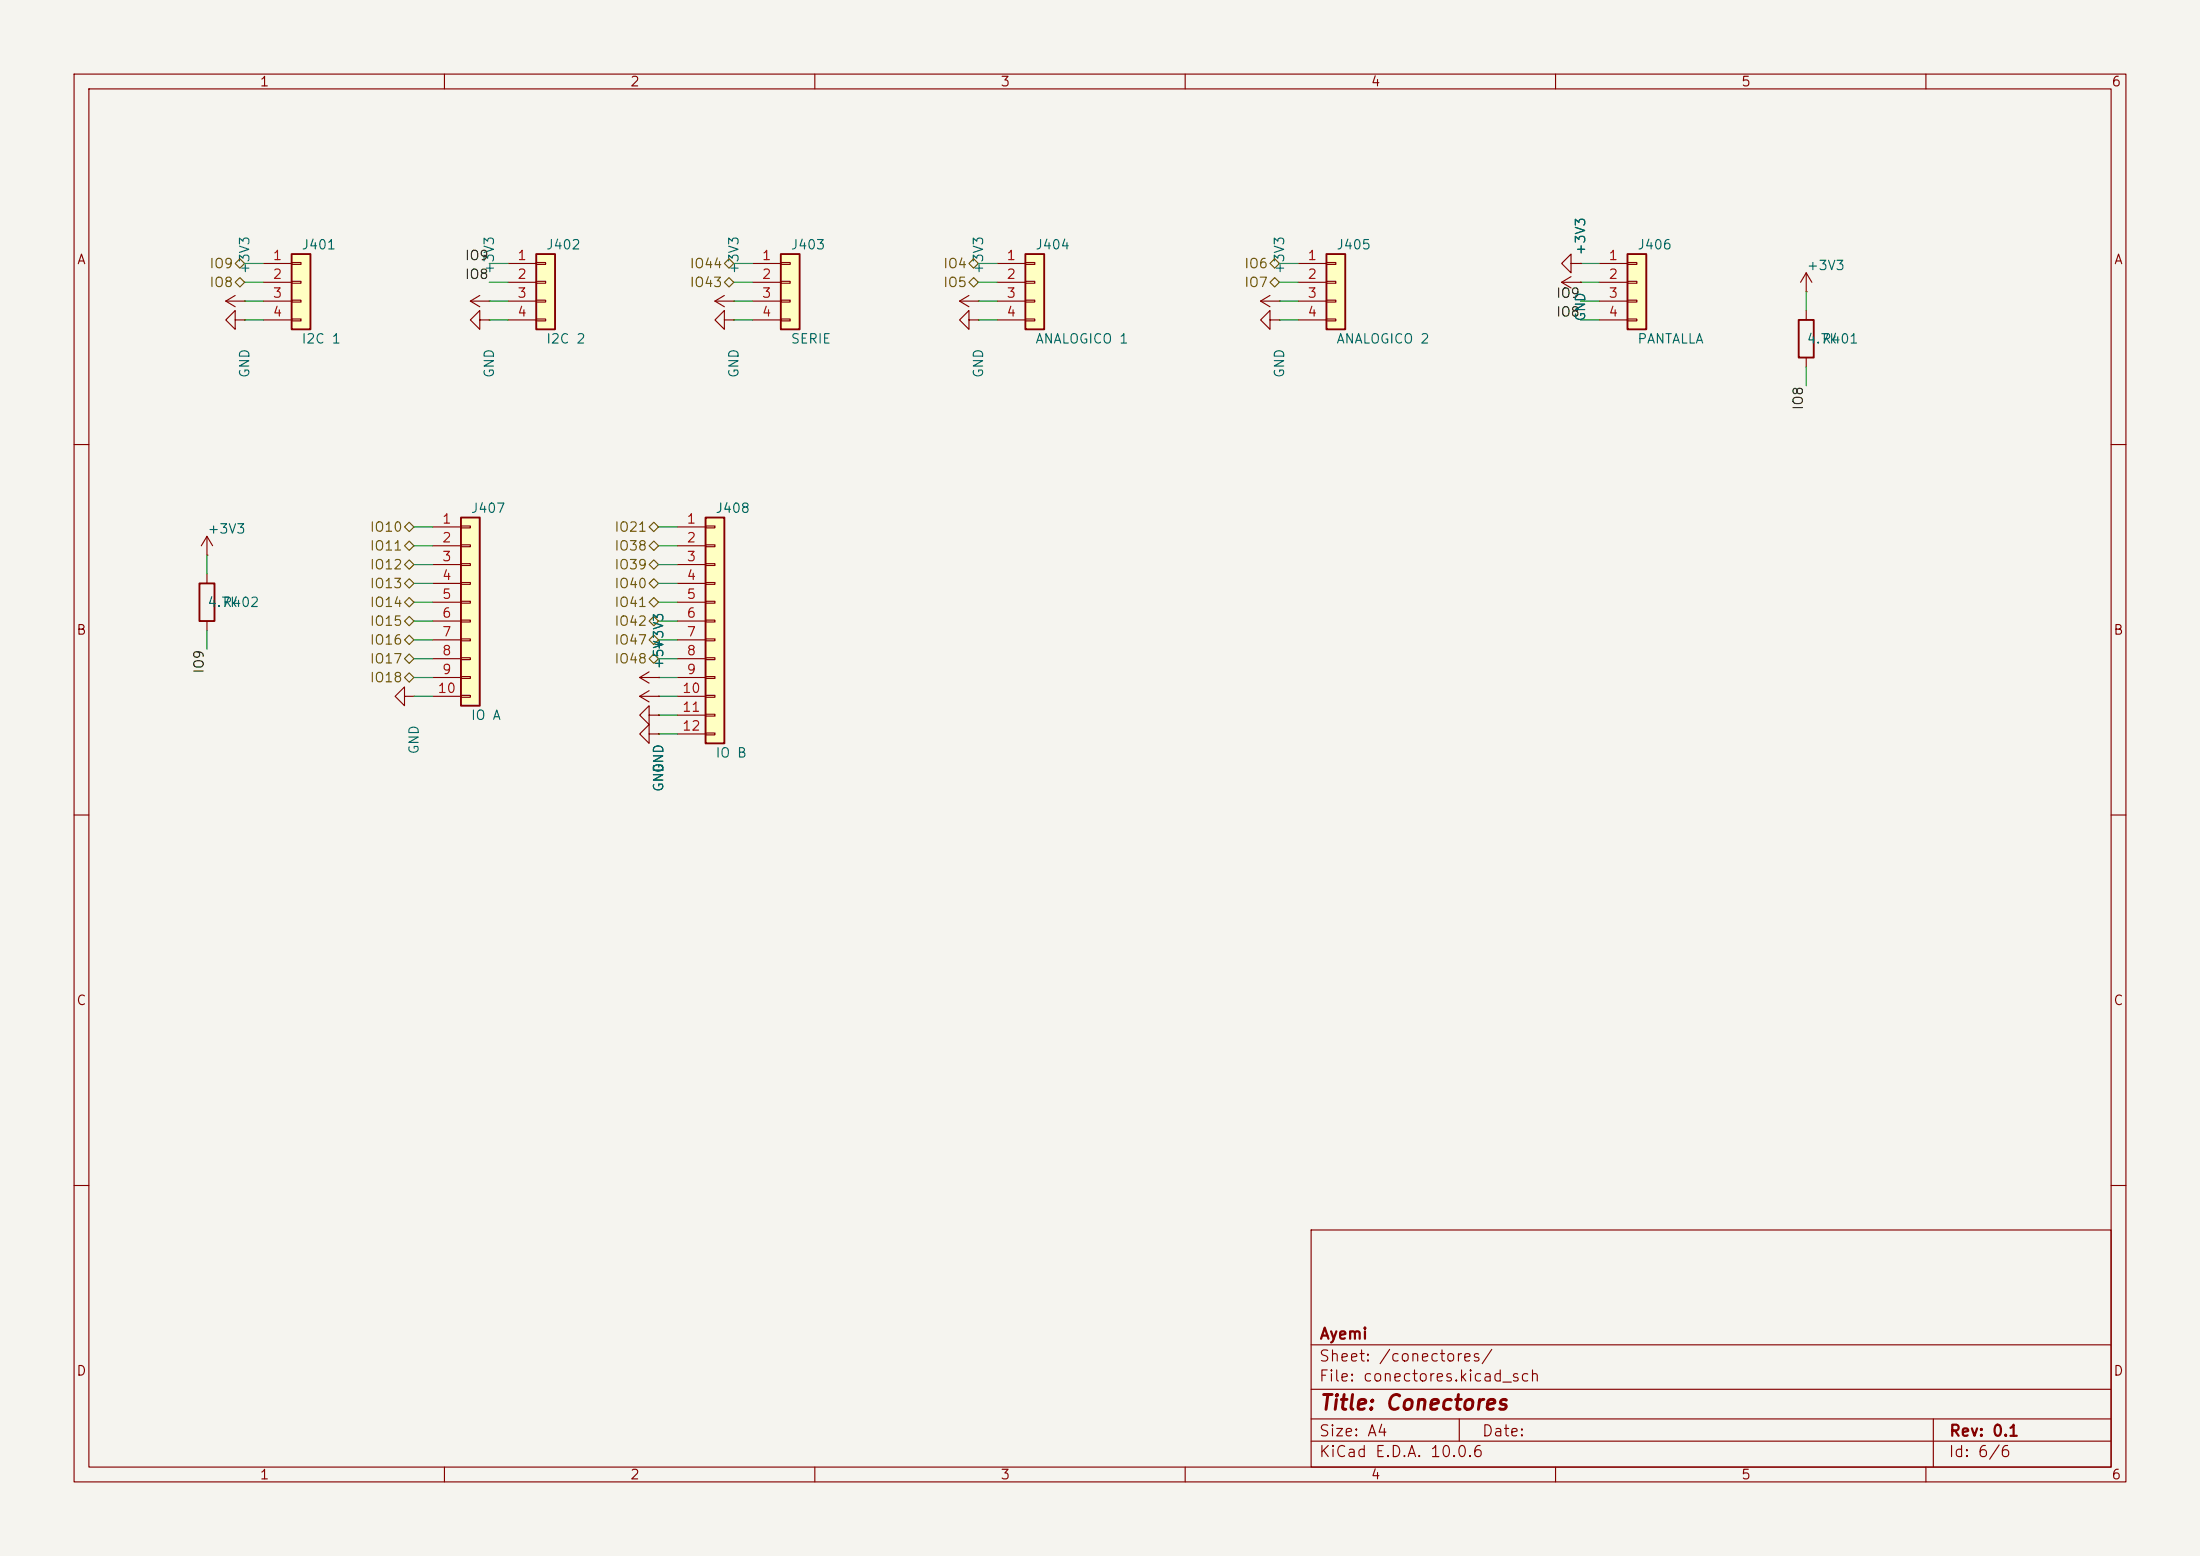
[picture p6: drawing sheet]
(kicad_sch (version 20260306) (generator "eeschema") (generator_version "10.0") (paper "A4") (title_block (title "Conectores") (company "Ayemi") (rev "0.1")) (lib_symbols (symbol "Connector_Generic:Conn_01x04" (pin_names (offset 1.016) (hide yes)) (exclude_from_sim no) (in_bom yes) (on_board yes) (in_pos_files yes) (duplicate_pin_numbers_are_jumpers no) (property "Reference" "J" (at 0 5.08 0) (show_name no) (do_not_autoplace no) (effects (font (size 1.27 1.27)))) (property "Value" "Conn_01x04" (at 0 -7.62 0) (show_name no) (do_not_autoplace no) (effects (font (size 1.27 1.27)))) (property "Footprint" "" (at 0 0 0) (show_name no) (do_not_autoplace no) (hide yes) (effects (font (size 1.27 1.27)))) (property "Datasheet" "" (at 0 0 0) (show_name no) (do_not_autoplace no) (hide yes) (effects (font (size 1.27 1.27)))) (property "Description" "Generic connector, single row, 01x04, script generated (kicad-library-utils/schlib/autogen/connector/)" (at 0 0 0) (show_name no) (do_not_autoplace no) (hide yes) (effects (font (size 1.27 1.27)))) (property "ki_keywords" "connector" (at 0 0 0) (show_name no) (do_not_autoplace no) (hide yes) (effects (font (size 1.27 1.27)))) (property "ki_fp_filters" "Connector*:*_1x??_*" (at 0 0 0) (show_name no) (do_not_autoplace no) (hide yes) (effects (font (size 1.27 1.27)))) (symbol "Conn_01x04_1_1" (rectangle (start -1.27 3.81) (end 1.27 -6.35) (stroke (width 0.254) (type default)) (fill (type background))) (rectangle (start -1.27 2.667) (end 0 2.413) (stroke (width 0.1524) (type default)) (fill (type none))) (rectangle (start -1.27 0.127) (end 0 -0.127) (stroke (width 0.1524) (type default)) (fill (type none))) (rectangle (start -1.27 -2.413) (end 0 -2.667) (stroke (width 0.1524) (type default)) (fill (type none))) (rectangle (start -1.27 -4.953) (end 0 -5.207) (stroke (width 0.1524) (type default)) (fill (type none))) (pin passive line (at -5.08 2.54 0) (length 3.81) (name "Pin_1" (effects (font (size 1.27 1.27)))) (number "1" (effects (font (size 1.27 1.27))))) (pin passive line (at -5.08 0 0) (length 3.81) (name "Pin_2" (effects (font (size 1.27 1.27)))) (number "2" (effects (font (size 1.27 1.27))))) (pin passive line (at -5.08 -2.54 0) (length 3.81) (name "Pin_3" (effects (font (size 1.27 1.27)))) (number "3" (effects (font (size 1.27 1.27))))) (pin passive line (at -5.08 -5.08 0) (length 3.81) (name "Pin_4" (effects (font (size 1.27 1.27)))) (number "4" (effects (font (size 1.27 1.27)))))) (embedded_fonts no)) (symbol "Connector_Generic:Conn_01x10" (pin_names (offset 1.016) (hide yes)) (exclude_from_sim no) (in_bom yes) (on_board yes) (in_pos_files yes) (duplicate_pin_numbers_are_jumpers no) (property "Reference" "J" (at 0 12.7 0) (show_name no) (do_not_autoplace no) (effects (font (size 1.27 1.27)))) (property "Value" "Conn_01x10" (at 0 -15.24 0) (show_name no) (do_not_autoplace no) (effects (font (size 1.27 1.27)))) (property "Footprint" "" (at 0 0 0) (show_name no) (do_not_autoplace no) (hide yes) (effects (font (size 1.27 1.27)))) (property "Datasheet" "" (at 0 0 0) (show_name no) (do_not_autoplace no) (hide yes) (effects (font (size 1.27 1.27)))) (property "Description" "Generic connector, single row, 01x10, script generated (kicad-library-utils/schlib/autogen/connector/)" (at 0 0 0) (show_name no) (do_not_autoplace no) (hide yes) (effects (font (size 1.27 1.27)))) (property "ki_keywords" "connector" (at 0 0 0) (show_name no) (do_not_autoplace no) (hide yes) (effects (font (size 1.27 1.27)))) (property "ki_fp_filters" "Connector*:*_1x??_*" (at 0 0 0) (show_name no) (do_not_autoplace no) (hide yes) (effects (font (size 1.27 1.27)))) (symbol "Conn_01x10_1_1" (rectangle (start -1.27 11.43) (end 1.27 -13.97) (stroke (width 0.254) (type default)) (fill (type background))) (rectangle (start -1.27 10.287) (end 0 10.033) (stroke (width 0.1524) (type default)) (fill (type none))) (rectangle (start -1.27 7.747) (end 0 7.493) (stroke (width 0.1524) (type default)) (fill (type none))) (rectangle (start -1.27 5.207) (end 0 4.953) (stroke (width 0.1524) (type default)) (fill (type none))) (rectangle (start -1.27 2.667) (end 0 2.413) (stroke (width 0.1524) (type default)) (fill (type none))) (rectangle (start -1.27 0.127) (end 0 -0.127) (stroke (width 0.1524) (type default)) (fill (type none))) (rectangle (start -1.27 -2.413) (end 0 -2.667) (stroke (width 0.1524) (type default)) (fill (type none))) (rectangle (start -1.27 -4.953) (end 0 -5.207) (stroke (width 0.1524) (type default)) (fill (type none))) (rectangle (start -1.27 -7.493) (end 0 -7.747) (stroke (width 0.1524) (type default)) (fill (type none))) (rectangle (start -1.27 -10.033) (end 0 -10.287) (stroke (width 0.1524) (type default)) (fill (type none))) (rectangle (start -1.27 -12.573) (end 0 -12.827) (stroke (width 0.1524) (type default)) (fill (type none))) (pin passive line (at -5.08 10.16 0) (length 3.81) (name "Pin_1" (effects (font (size 1.27 1.27)))) (number "1" (effects (font (size 1.27 1.27))))) (pin passive line (at -5.08 7.62 0) (length 3.81) (name "Pin_2" (effects (font (size 1.27 1.27)))) (number "2" (effects (font (size 1.27 1.27))))) (pin passive line (at -5.08 5.08 0) (length 3.81) (name "Pin_3" (effects (font (size 1.27 1.27)))) (number "3" (effects (font (size 1.27 1.27))))) (pin passive line (at -5.08 2.54 0) (length 3.81) (name "Pin_4" (effects (font (size 1.27 1.27)))) (number "4" (effects (font (size 1.27 1.27))))) (pin passive line (at -5.08 0 0) (length 3.81) (name "Pin_5" (effects (font (size 1.27 1.27)))) (number "5" (effects (font (size 1.27 1.27))))) (pin passive line (at -5.08 -2.54 0) (length 3.81) (name "Pin_6" (effects (font (size 1.27 1.27)))) (number "6" (effects (font (size 1.27 1.27))))) (pin passive line (at -5.08 -5.08 0) (length 3.81) (name "Pin_7" (effects (font (size 1.27 1.27)))) (number "7" (effects (font (size 1.27 1.27))))) (pin passive line (at -5.08 -7.62 0) (length 3.81) (name "Pin_8" (effects (font (size 1.27 1.27)))) (number "8" (effects (font (size 1.27 1.27))))) (pin passive line (at -5.08 -10.16 0) (length 3.81) (name "Pin_9" (effects (font (size 1.27 1.27)))) (number "9" (effects (font (size 1.27 1.27))))) (pin passive line (at -5.08 -12.7 0) (length 3.81) (name "Pin_10" (effects (font (size 1.27 1.27)))) (number "10" (effects (font (size 1.27 1.27)))))) (embedded_fonts no)) (symbol "Connector_Generic:Conn_01x12" (pin_names (offset 1.016) (hide yes)) (exclude_from_sim no) (in_bom yes) (on_board yes) (in_pos_files yes) (duplicate_pin_numbers_are_jumpers no) (property "Reference" "J" (at 0 15.24 0) (show_name no) (do_not_autoplace no) (effects (font (size 1.27 1.27)))) (property "Value" "Conn_01x12" (at 0 -17.78 0) (show_name no) (do_not_autoplace no) (effects (font (size 1.27 1.27)))) (property "Footprint" "" (at 0 0 0) (show_name no) (do_not_autoplace no) (hide yes) (effects (font (size 1.27 1.27)))) (property "Datasheet" "" (at 0 0 0) (show_name no) (do_not_autoplace no) (hide yes) (effects (font (size 1.27 1.27)))) (property "Description" "Generic connector, single row, 01x12, script generated (kicad-library-utils/schlib/autogen/connector/)" (at 0 0 0) (show_name no) (do_not_autoplace no) (hide yes) (effects (font (size 1.27 1.27)))) (property "ki_keywords" "connector" (at 0 0 0) (show_name no) (do_not_autoplace no) (hide yes) (effects (font (size 1.27 1.27)))) (property "ki_fp_filters" "Connector*:*_1x??_*" (at 0 0 0) (show_name no) (do_not_autoplace no) (hide yes) (effects (font (size 1.27 1.27)))) (symbol "Conn_01x12_1_1" (rectangle (start -1.27 13.97) (end 1.27 -16.51) (stroke (width 0.254) (type default)) (fill (type background))) (rectangle (start -1.27 12.827) (end 0 12.573) (stroke (width 0.1524) (type default)) (fill (type none))) (rectangle (start -1.27 10.287) (end 0 10.033) (stroke (width 0.1524) (type default)) (fill (type none))) (rectangle (start -1.27 7.747) (end 0 7.493) (stroke (width 0.1524) (type default)) (fill (type none))) (rectangle (start -1.27 5.207) (end 0 4.953) (stroke (width 0.1524) (type default)) (fill (type none))) (rectangle (start -1.27 2.667) (end 0 2.413) (stroke (width 0.1524) (type default)) (fill (type none))) (rectangle (start -1.27 0.127) (end 0 -0.127) (stroke (width 0.1524) (type default)) (fill (type none))) (rectangle (start -1.27 -2.413) (end 0 -2.667) (stroke (width 0.1524) (type default)) (fill (type none))) (rectangle (start -1.27 -4.953) (end 0 -5.207) (stroke (width 0.1524) (type default)) (fill (type none))) (rectangle (start -1.27 -7.493) (end 0 -7.747) (stroke (width 0.1524) (type default)) (fill (type none))) (rectangle (start -1.27 -10.033) (end 0 -10.287) (stroke (width 0.1524) (type default)) (fill (type none))) (rectangle (start -1.27 -12.573) (end 0 -12.827) (stroke (width 0.1524) (type default)) (fill (type none))) (rectangle (start -1.27 -15.113) (end 0 -15.367) (stroke (width 0.1524) (type default)) (fill (type none))) (pin passive line (at -5.08 12.7 0) (length 3.81) (name "Pin_1" (effects (font (size 1.27 1.27)))) (number "1" (effects (font (size 1.27 1.27))))) (pin passive line (at -5.08 10.16 0) (length 3.81) (name "Pin_2" (effects (font (size 1.27 1.27)))) (number "2" (effects (font (size 1.27 1.27))))) (pin passive line (at -5.08 7.62 0) (length 3.81) (name "Pin_3" (effects (font (size 1.27 1.27)))) (number "3" (effects (font (size 1.27 1.27))))) (pin passive line (at -5.08 5.08 0) (length 3.81) (name "Pin_4" (effects (font (size 1.27 1.27)))) (number "4" (effects (font (size 1.27 1.27))))) (pin passive line (at -5.08 2.54 0) (length 3.81) (name "Pin_5" (effects (font (size 1.27 1.27)))) (number "5" (effects (font (size 1.27 1.27))))) (pin passive line (at -5.08 0 0) (length 3.81) (name "Pin_6" (effects (font (size 1.27 1.27)))) (number "6" (effects (font (size 1.27 1.27))))) (pin passive line (at -5.08 -2.54 0) (length 3.81) (name "Pin_7" (effects (font (size 1.27 1.27)))) (number "7" (effects (font (size 1.27 1.27))))) (pin passive line (at -5.08 -5.08 0) (length 3.81) (name "Pin_8" (effects (font (size 1.27 1.27)))) (number "8" (effects (font (size 1.27 1.27))))) (pin passive line (at -5.08 -7.62 0) (length 3.81) (name "Pin_9" (effects (font (size 1.27 1.27)))) (number "9" (effects (font (size 1.27 1.27))))) (pin passive line (at -5.08 -10.16 0) (length 3.81) (name "Pin_10" (effects (font (size 1.27 1.27)))) (number "10" (effects (font (size 1.27 1.27))))) (pin passive line (at -5.08 -12.7 0) (length 3.81) (name "Pin_11" (effects (font (size 1.27 1.27)))) (number "11" (effects (font (size 1.27 1.27))))) (pin passive line (at -5.08 -15.24 0) (length 3.81) (name "Pin_12" (effects (font (size 1.27 1.27)))) (number "12" (effects (font (size 1.27 1.27)))))) (embedded_fonts no)) (symbol "Device:R" (pin_numbers (hide yes)) (pin_names (offset 0)) (exclude_from_sim no) (in_bom yes) (on_board yes) (in_pos_files yes) (duplicate_pin_numbers_are_jumpers no) (property "Reference" "R" (at 2.032 0 90) (show_name no) (do_not_autoplace no) (effects (font (size 1.27 1.27)))) (property "Value" "R" (at 0 0 90) (show_name no) (do_not_autoplace no) (effects (font (size 1.27 1.27)))) (property "Footprint" "" (at -1.778 0 90) (show_name no) (do_not_autoplace no) (hide yes) (effects (font (size 1.27 1.27)))) (property "Datasheet" "" (at 0 0 0) (show_name no) (do_not_autoplace no) (hide yes) (effects (font (size 1.27 1.27)))) (property "Description" "Resistor" (at 0 0 0) (show_name no) (do_not_autoplace no) (hide yes) (effects (font (size 1.27 1.27)))) (property "ki_keywords" "R res resistor" (at 0 0 0) (show_name no) (do_not_autoplace no) (hide yes) (effects (font (size 1.27 1.27)))) (property "ki_fp_filters" "R_*" (at 0 0 0) (show_name no) (do_not_autoplace no) (hide yes) (effects (font (size 1.27 1.27)))) (symbol "R_0_1" (rectangle (start -1.016 -2.54) (end 1.016 2.54) (stroke (width 0.254) (type default)) (fill (type none)))) (symbol "R_1_1" (pin passive line (at 0 3.81 270) (length 1.27) (name "" (effects (font (size 1.27 1.27)))) (number "1" (effects (font (size 1.27 1.27))))) (pin passive line (at 0 -3.81 90) (length 1.27) (name "" (effects (font (size 1.27 1.27)))) (number "2" (effects (font (size 1.27 1.27)))))) (embedded_fonts no)) (symbol "power:+3V3" (power global) (pin_numbers (hide yes)) (pin_names (offset 0) (hide yes)) (exclude_from_sim no) (in_bom yes) (on_board yes) (in_pos_files yes) (duplicate_pin_numbers_are_jumpers no) (property "Reference" "#PWR" (at 0 -3.81 0) (show_name no) (do_not_autoplace no) (hide yes) (effects (font (size 1.27 1.27)))) (property "Value" "+3V3" (at 0 3.556 0) (show_name no) (do_not_autoplace no) (effects (font (size 1.27 1.27)))) (property "Footprint" "" (at 0 0 0) (show_name no) (do_not_autoplace no) (hide yes) (effects (font (size 1.27 1.27)))) (property "Datasheet" "" (at 0 0 0) (show_name no) (do_not_autoplace no) (hide yes) (effects (font (size 1.27 1.27)))) (property "Description" "Power symbol creates a global label with name \"+3V3\"" (at 0 0 0) (show_name no) (do_not_autoplace no) (hide yes) (effects (font (size 1.27 1.27)))) (property "ki_keywords" "global power" (at 0 0 0) (show_name no) (do_not_autoplace no) (hide yes) (effects (font (size 1.27 1.27)))) (symbol "+3V3_0_1" (polyline (pts (xy -0.762 1.27) (xy 0 2.54)) (stroke (width 0) (type default)) (fill (type none))) (polyline (pts (xy 0 2.54) (xy 0.762 1.27)) (stroke (width 0) (type default)) (fill (type none))) (polyline (pts (xy 0 0) (xy 0 2.54)) (stroke (width 0) (type default)) (fill (type none)))) (symbol "+3V3_1_1" (pin power_in line (at 0 0 90) (length 0) (name "" (effects (font (size 1.27 1.27)))) (number "1" (effects (font (size 1.27 1.27)))))) (embedded_fonts no)) (symbol "power:+5V" (power global) (pin_numbers (hide yes)) (pin_names (offset 0) (hide yes)) (exclude_from_sim no) (in_bom yes) (on_board yes) (in_pos_files yes) (duplicate_pin_numbers_are_jumpers no) (property "Reference" "#PWR" (at 0 -3.81 0) (show_name no) (do_not_autoplace no) (hide yes) (effects (font (size 1.27 1.27)))) (property "Value" "+5V" (at 0 3.556 0) (show_name no) (do_not_autoplace no) (effects (font (size 1.27 1.27)))) (property "Footprint" "" (at 0 0 0) (show_name no) (do_not_autoplace no) (hide yes) (effects (font (size 1.27 1.27)))) (property "Datasheet" "" (at 0 0 0) (show_name no) (do_not_autoplace no) (hide yes) (effects (font (size 1.27 1.27)))) (property "Description" "Power symbol creates a global label with name \"+5V\"" (at 0 0 0) (show_name no) (do_not_autoplace no) (hide yes) (effects (font (size 1.27 1.27)))) (property "ki_keywords" "global power" (at 0 0 0) (show_name no) (do_not_autoplace no) (hide yes) (effects (font (size 1.27 1.27)))) (symbol "+5V_0_1" (polyline (pts (xy -0.762 1.27) (xy 0 2.54)) (stroke (width 0) (type default)) (fill (type none))) (polyline (pts (xy 0 2.54) (xy 0.762 1.27)) (stroke (width 0) (type default)) (fill (type none))) (polyline (pts (xy 0 0) (xy 0 2.54)) (stroke (width 0) (type default)) (fill (type none)))) (symbol "+5V_1_1" (pin power_in line (at 0 0 90) (length 0) (name "" (effects (font (size 1.27 1.27)))) (number "1" (effects (font (size 1.27 1.27)))))) (embedded_fonts no)) (symbol "power:GND" (power global) (pin_numbers (hide yes)) (pin_names (offset 0) (hide yes)) (exclude_from_sim no) (in_bom yes) (on_board yes) (in_pos_files yes) (duplicate_pin_numbers_are_jumpers no) (property "Reference" "#PWR" (at 0 -6.35 0) (show_name no) (do_not_autoplace no) (hide yes) (effects (font (size 1.27 1.27)))) (property "Value" "GND" (at 0 -3.81 0) (show_name no) (do_not_autoplace no) (effects (font (size 1.27 1.27)))) (property "Footprint" "" (at 0 0 0) (show_name no) (do_not_autoplace no) (hide yes) (effects (font (size 1.27 1.27)))) (property "Datasheet" "" (at 0 0 0) (show_name no) (do_not_autoplace no) (hide yes) (effects (font (size 1.27 1.27)))) (property "Description" "Power symbol creates a global label with name \"GND\" , ground" (at 0 0 0) (show_name no) (do_not_autoplace no) (hide yes) (effects (font (size 1.27 1.27)))) (property "ki_keywords" "global power" (at 0 0 0) (show_name no) (do_not_autoplace no) (hide yes) (effects (font (size 1.27 1.27)))) (symbol "GND_0_1" (polyline (pts (xy 0 0) (xy 0 -1.27) (xy 1.27 -1.27) (xy 0 -2.54) (xy -1.27 -1.27) (xy 0 -1.27)) (stroke (width 0) (type default)) (fill (type none)))) (symbol "GND_1_1" (pin power_in line (at 0 0 270) (length 0) (name "" (effects (font (size 1.27 1.27)))) (number "1" (effects (font (size 1.27 1.27)))))) (embedded_fonts no))) (symbol (lib_id "Connector_Generic:Conn_01x04") (at 40.64 38.1 0) (unit 1) (exclude_from_sim no) (in_bom yes) (on_board yes) (dnp no) (property "Reference" "J401" (at 40.64 33.02 0) (effects (font (size 1.27 1.27)) (justify left))) (property "Value" "I2C 1" (at 40.64 45.72 0) (effects (font (size 1.27 1.27)) (justify left))) (property "Footprint" "Connector_JST:JST_PH_S4B-PH-SM4-TB_1x04-1MP_P2.00mm_Horizontal" (at 40.64 38.1 0) (effects (font (size 1.27 1.27)) (hide yes))) (property "Datasheet" "https://www.lcsc.com/product-detail/C265102.html" (at 40.64 38.1 0) (effects (font (size 1.27 1.27)) (hide yes))) (property "LCSC" "C265102" (at 40.64 38.1 0) (effects (font (size 1.27 1.27)) (hide yes))) (property "Clase" "Extended" (at 40.64 38.1 0) (effects (font (size 1.27 1.27)) (hide yes))) (property "Alternativa" "C7429571" (at 40.64 38.1 0) (effects (font (size 1.27 1.27)) (hide yes))) (property "Justificacion" "Conector de 4 pines de 2.0 mm, horizontal SMD: ninguno es Basic." (at 40.64 38.1 0) (effects (font (size 1.27 1.27)) (hide yes))) (property "Nota" "SCL - SDA - 3V3 - GND. HUELLA PROVISIONAL." (at 40.64 38.1 0) (effects (font (size 1.27 1.27)) (hide yes))) (pin "1") (pin "2") (pin "3") (pin "4")) (wire (pts (xy 35.56 35.56) (xy 33.02 35.56)) (stroke (width 0) (type default))) (hierarchical_label "IO9" (shape bidirectional) (at 33.02 35.56 180) (effects (font (size 1.27 1.27)) (justify right))) (wire (pts (xy 35.56 38.1) (xy 33.02 38.1)) (stroke (width 0) (type default))) (hierarchical_label "IO8" (shape bidirectional) (at 33.02 38.1 180) (effects (font (size 1.27 1.27)) (justify right))) (wire (pts (xy 35.56 40.64) (xy 33.02 40.64)) (stroke (width 0) (type default))) (symbol (lib_id "power:+3V3") (at 33.02 40.64 90) (unit 1) (exclude_from_sim no) (in_bom no) (on_board yes) (dnp no) (property "Reference" "#PWR067" (at 33.02 44.45 0) (effects (font (size 1.27 1.27)) (justify left) (hide yes))) (property "Value" "+3V3" (at 33.02 37.084 0) (effects (font (size 1.27 1.27)) (justify left))) (pin "1")) (wire (pts (xy 35.56 43.18) (xy 33.02 43.18)) (stroke (width 0) (type default))) (symbol (lib_id "power:GND") (at 33.02 43.18 270) (unit 1) (exclude_from_sim no) (in_bom no) (on_board yes) (dnp no) (property "Reference" "#PWR068" (at 33.02 49.53 0) (effects (font (size 1.27 1.27)) (justify left) (hide yes))) (property "Value" "GND" (at 33.02 46.99 0) (effects (font (size 1.27 1.27)) (justify left))) (pin "1")) (symbol (lib_id "Connector_Generic:Conn_01x04") (at 73.66 38.1 0) (unit 1) (exclude_from_sim no) (in_bom yes) (on_board yes) (dnp no) (property "Reference" "J402" (at 73.66 33.02 0) (effects (font (size 1.27 1.27)) (justify left))) (property "Value" "I2C 2" (at 73.66 45.72 0) (effects (font (size 1.27 1.27)) (justify left))) (property "Footprint" "Connector_JST:JST_PH_S4B-PH-SM4-TB_1x04-1MP_P2.00mm_Horizontal" (at 73.66 38.1 0) (effects (font (size 1.27 1.27)) (hide yes))) (property "Datasheet" "https://www.lcsc.com/product-detail/C265102.html" (at 73.66 38.1 0) (effects (font (size 1.27 1.27)) (hide yes))) (property "LCSC" "C265102" (at 73.66 38.1 0) (effects (font (size 1.27 1.27)) (hide yes))) (property "Clase" "Extended" (at 73.66 38.1 0) (effects (font (size 1.27 1.27)) (hide yes))) (property "Alternativa" "C7429571" (at 73.66 38.1 0) (effects (font (size 1.27 1.27)) (hide yes))) (property "Justificacion" "Conector de 4 pines de 2.0 mm, horizontal SMD: ninguno es Basic." (at 73.66 38.1 0) (effects (font (size 1.27 1.27)) (hide yes))) (property "Nota" "En paralelo con I2C 1." (at 73.66 38.1 0) (effects (font (size 1.27 1.27)) (hide yes))) (pin "1") (pin "2") (pin "3") (pin "4")) (wire (pts (xy 68.58 35.56) (xy 66.04 35.56)) (stroke (width 0) (type default))) (label "IO9" (at 66.04 35.56 180) (effects (font (size 1.27 1.27)) (justify right bottom))) (wire (pts (xy 68.58 38.1) (xy 66.04 38.1)) (stroke (width 0) (type default))) (label "IO8" (at 66.04 38.1 180) (effects (font (size 1.27 1.27)) (justify right bottom))) (wire (pts (xy 68.58 40.64) (xy 66.04 40.64)) (stroke (width 0) (type default))) (symbol (lib_id "power:+3V3") (at 66.04 40.64 90) (unit 1) (exclude_from_sim no) (in_bom no) (on_board yes) (dnp no) (property "Reference" "#PWR069" (at 66.04 44.45 0) (effects (font (size 1.27 1.27)) (justify left) (hide yes))) (property "Value" "+3V3" (at 66.04 37.084 0) (effects (font (size 1.27 1.27)) (justify left))) (pin "1")) (wire (pts (xy 68.58 43.18) (xy 66.04 43.18)) (stroke (width 0) (type default))) (symbol (lib_id "power:GND") (at 66.04 43.18 270) (unit 1) (exclude_from_sim no) (in_bom no) (on_board yes) (dnp no) (property "Reference" "#PWR070" (at 66.04 49.53 0) (effects (font (size 1.27 1.27)) (justify left) (hide yes))) (property "Value" "GND" (at 66.04 46.99 0) (effects (font (size 1.27 1.27)) (justify left))) (pin "1")) (symbol (lib_id "Connector_Generic:Conn_01x04") (at 106.68 38.1 0) (unit 1) (exclude_from_sim no) (in_bom yes) (on_board yes) (dnp no) (property "Reference" "J403" (at 106.68 33.02 0) (effects (font (size 1.27 1.27)) (justify left))) (property "Value" "SERIE" (at 106.68 45.72 0) (effects (font (size 1.27 1.27)) (justify left))) (property "Footprint" "Connector_JST:JST_PH_S4B-PH-SM4-TB_1x04-1MP_P2.00mm_Horizontal" (at 106.68 38.1 0) (effects (font (size 1.27 1.27)) (hide yes))) (property "Datasheet" "https://www.lcsc.com/product-detail/C265102.html" (at 106.68 38.1 0) (effects (font (size 1.27 1.27)) (hide yes))) (property "LCSC" "C265102" (at 106.68 38.1 0) (effects (font (size 1.27 1.27)) (hide yes))) (property "Clase" "Extended" (at 106.68 38.1 0) (effects (font (size 1.27 1.27)) (hide yes))) (property "Alternativa" "C7429571" (at 106.68 38.1 0) (effects (font (size 1.27 1.27)) (hide yes))) (property "Justificacion" "Conector de 4 pines de 2.0 mm, horizontal SMD: ninguno es Basic." (at 106.68 38.1 0) (effects (font (size 1.27 1.27)) (hide yes))) (property "Nota" "RX - TX - 3V3 - GND, rotulados desde la placa: el pin 1 es la entrada de la placa." (at 106.68 38.1 0) (effects (font (size 1.27 1.27)) (hide yes))) (pin "1") (pin "2") (pin "3") (pin "4")) (wire (pts (xy 101.6 35.56) (xy 99.06 35.56)) (stroke (width 0) (type default))) (hierarchical_label "IO44" (shape bidirectional) (at 99.06 35.56 180) (effects (font (size 1.27 1.27)) (justify right))) (wire (pts (xy 101.6 38.1) (xy 99.06 38.1)) (stroke (width 0) (type default))) (hierarchical_label "IO43" (shape bidirectional) (at 99.06 38.1 180) (effects (font (size 1.27 1.27)) (justify right))) (wire (pts (xy 101.6 40.64) (xy 99.06 40.64)) (stroke (width 0) (type default))) (symbol (lib_id "power:+3V3") (at 99.06 40.64 90) (unit 1) (exclude_from_sim no) (in_bom no) (on_board yes) (dnp no) (property "Reference" "#PWR071" (at 99.06 44.45 0) (effects (font (size 1.27 1.27)) (justify left) (hide yes))) (property "Value" "+3V3" (at 99.06 37.084 0) (effects (font (size 1.27 1.27)) (justify left))) (pin "1")) (wire (pts (xy 101.6 43.18) (xy 99.06 43.18)) (stroke (width 0) (type default))) (symbol (lib_id "power:GND") (at 99.06 43.18 270) (unit 1) (exclude_from_sim no) (in_bom no) (on_board yes) (dnp no) (property "Reference" "#PWR072" (at 99.06 49.53 0) (effects (font (size 1.27 1.27)) (justify left) (hide yes))) (property "Value" "GND" (at 99.06 46.99 0) (effects (font (size 1.27 1.27)) (justify left))) (pin "1")) (symbol (lib_id "Connector_Generic:Conn_01x04") (at 139.7 38.1 0) (unit 1) (exclude_from_sim no) (in_bom yes) (on_board yes) (dnp no) (property "Reference" "J404" (at 139.7 33.02 0) (effects (font (size 1.27 1.27)) (justify left))) (property "Value" "ANALOGICO 1" (at 139.7 45.72 0) (effects (font (size 1.27 1.27)) (justify left))) (property "Footprint" "Connector_JST:JST_PH_S4B-PH-SM4-TB_1x04-1MP_P2.00mm_Horizontal" (at 139.7 38.1 0) (effects (font (size 1.27 1.27)) (hide yes))) (property "Datasheet" "https://www.lcsc.com/product-detail/C265102.html" (at 139.7 38.1 0) (effects (font (size 1.27 1.27)) (hide yes))) (property "LCSC" "C265102" (at 139.7 38.1 0) (effects (font (size 1.27 1.27)) (hide yes))) (property "Clase" "Extended" (at 139.7 38.1 0) (effects (font (size 1.27 1.27)) (hide yes))) (property "Alternativa" "C7429571" (at 139.7 38.1 0) (effects (font (size 1.27 1.27)) (hide yes))) (property "Justificacion" "Conector de 4 pines de 2.0 mm, horizontal SMD: ninguno es Basic." (at 139.7 38.1 0) (effects (font (size 1.27 1.27)) (hide yes))) (pin "1") (pin "2") (pin "3") (pin "4")) (wire (pts (xy 134.62 35.56) (xy 132.08 35.56)) (stroke (width 0) (type default))) (hierarchical_label "IO4" (shape bidirectional) (at 132.08 35.56 180) (effects (font (size 1.27 1.27)) (justify right))) (wire (pts (xy 134.62 38.1) (xy 132.08 38.1)) (stroke (width 0) (type default))) (hierarchical_label "IO5" (shape bidirectional) (at 132.08 38.1 180) (effects (font (size 1.27 1.27)) (justify right))) (wire (pts (xy 134.62 40.64) (xy 132.08 40.64)) (stroke (width 0) (type default))) (symbol (lib_id "power:+3V3") (at 132.08 40.64 90) (unit 1) (exclude_from_sim no) (in_bom no) (on_board yes) (dnp no) (property "Reference" "#PWR073" (at 132.08 44.45 0) (effects (font (size 1.27 1.27)) (justify left) (hide yes))) (property "Value" "+3V3" (at 132.08 37.084 0) (effects (font (size 1.27 1.27)) (justify left))) (pin "1")) (wire (pts (xy 134.62 43.18) (xy 132.08 43.18)) (stroke (width 0) (type default))) (symbol (lib_id "power:GND") (at 132.08 43.18 270) (unit 1) (exclude_from_sim no) (in_bom no) (on_board yes) (dnp no) (property "Reference" "#PWR074" (at 132.08 49.53 0) (effects (font (size 1.27 1.27)) (justify left) (hide yes))) (property "Value" "GND" (at 132.08 46.99 0) (effects (font (size 1.27 1.27)) (justify left))) (pin "1")) (symbol (lib_id "Connector_Generic:Conn_01x04") (at 180.34 38.1 0) (unit 1) (exclude_from_sim no) (in_bom yes) (on_board yes) (dnp no) (property "Reference" "J405" (at 180.34 33.02 0) (effects (font (size 1.27 1.27)) (justify left))) (property "Value" "ANALOGICO 2" (at 180.34 45.72 0) (effects (font (size 1.27 1.27)) (justify left))) (property "Footprint" "Connector_JST:JST_PH_S4B-PH-SM4-TB_1x04-1MP_P2.00mm_Horizontal" (at 180.34 38.1 0) (effects (font (size 1.27 1.27)) (hide yes))) (property "Datasheet" "https://www.lcsc.com/product-detail/C265102.html" (at 180.34 38.1 0) (effects (font (size 1.27 1.27)) (hide yes))) (property "LCSC" "C265102" (at 180.34 38.1 0) (effects (font (size 1.27 1.27)) (hide yes))) (property "Clase" "Extended" (at 180.34 38.1 0) (effects (font (size 1.27 1.27)) (hide yes))) (property "Alternativa" "C7429571" (at 180.34 38.1 0) (effects (font (size 1.27 1.27)) (hide yes))) (property "Justificacion" "Conector de 4 pines de 2.0 mm, horizontal SMD: ninguno es Basic." (at 180.34 38.1 0) (effects (font (size 1.27 1.27)) (hide yes))) (pin "1") (pin "2") (pin "3") (pin "4")) (wire (pts (xy 175.26 35.56) (xy 172.72 35.56)) (stroke (width 0) (type default))) (hierarchical_label "IO6" (shape bidirectional) (at 172.72 35.56 180) (effects (font (size 1.27 1.27)) (justify right))) (wire (pts (xy 175.26 38.1) (xy 172.72 38.1)) (stroke (width 0) (type default))) (hierarchical_label "IO7" (shape bidirectional) (at 172.72 38.1 180) (effects (font (size 1.27 1.27)) (justify right))) (wire (pts (xy 175.26 40.64) (xy 172.72 40.64)) (stroke (width 0) (type default))) (symbol (lib_id "power:+3V3") (at 172.72 40.64 90) (unit 1) (exclude_from_sim no) (in_bom no) (on_board yes) (dnp no) (property "Reference" "#PWR075" (at 172.72 44.45 0) (effects (font (size 1.27 1.27)) (justify left) (hide yes))) (property "Value" "+3V3" (at 172.72 37.084 0) (effects (font (size 1.27 1.27)) (justify left))) (pin "1")) (wire (pts (xy 175.26 43.18) (xy 172.72 43.18)) (stroke (width 0) (type default))) (symbol (lib_id "power:GND") (at 172.72 43.18 270) (unit 1) (exclude_from_sim no) (in_bom no) (on_board yes) (dnp no) (property "Reference" "#PWR076" (at 172.72 49.53 0) (effects (font (size 1.27 1.27)) (justify left) (hide yes))) (property "Value" "GND" (at 172.72 46.99 0) (effects (font (size 1.27 1.27)) (justify left))) (pin "1")) (symbol (lib_id "Connector_Generic:Conn_01x04") (at 220.98 38.1 0) (unit 1) (exclude_from_sim no) (in_bom yes) (on_board yes) (dnp no) (property "Reference" "J406" (at 220.98 33.02 0) (effects (font (size 1.27 1.27)) (justify left))) (property "Value" "PANTALLA" (at 220.98 45.72 0) (effects (font (size 1.27 1.27)) (justify left))) (property "Footprint" "Connector_PinHeader_2.54mm:PinHeader_1x04_P2.54mm_Vertical" (at 220.98 38.1 0) (effects (font (size 1.27 1.27)) (hide yes))) (property "Datasheet" "https://www.lcsc.com/product-detail/C492403.html" (at 220.98 38.1 0) (effects (font (size 1.27 1.27)) (hide yes))) (property "LCSC" "C492403" (at 220.98 38.1 0) (effects (font (size 1.27 1.27)) (hide yes))) (property "Clase" "Extended" (at 220.98 38.1 0) (effects (font (size 1.27 1.27)) (hide yes))) (property "Alternativa" "C2691448" (at 220.98 38.1 0) (effects (font (size 1.27 1.27)) (hide yes))) (property "Justificacion" "Header de 2.54 mm: no hay Basic." (at 220.98 38.1 0) (effects (font (size 1.27 1.27)) (hide yes))) (property "Nota" "GND - VCC - SCL - SDA, el orden de las pantallas OLED I2C comunes. 3.3 V." (at 220.98 38.1 0) (effects (font (size 1.27 1.27)) (hide yes))) (pin "1") (pin "2") (pin "3") (pin "4")) (wire (pts (xy 215.9 35.56) (xy 213.36 35.56)) (stroke (width 0) (type default))) (symbol (lib_id "power:GND") (at 213.36 35.56 270) (unit 1) (exclude_from_sim no) (in_bom no) (on_board yes) (dnp no) (property "Reference" "#PWR077" (at 213.36 41.91 0) (effects (font (size 1.27 1.27)) (justify left) (hide yes))) (property "Value" "GND" (at 213.36 39.37 0) (effects (font (size 1.27 1.27)) (justify left))) (pin "1")) (wire (pts (xy 215.9 38.1) (xy 213.36 38.1)) (stroke (width 0) (type default))) (symbol (lib_id "power:+3V3") (at 213.36 38.1 90) (unit 1) (exclude_from_sim no) (in_bom no) (on_board yes) (dnp no) (property "Reference" "#PWR078" (at 213.36 41.91 0) (effects (font (size 1.27 1.27)) (justify left) (hide yes))) (property "Value" "+3V3" (at 213.36 34.544 0) (effects (font (size 1.27 1.27)) (justify left))) (pin "1")) (wire (pts (xy 215.9 40.64) (xy 213.36 40.64)) (stroke (width 0) (type default))) (label "IO9" (at 213.36 40.64 180) (effects (font (size 1.27 1.27)) (justify right bottom))) (wire (pts (xy 215.9 43.18) (xy 213.36 43.18)) (stroke (width 0) (type default))) (label "IO8" (at 213.36 43.18 180) (effects (font (size 1.27 1.27)) (justify right bottom))) (symbol (lib_id "Device:R") (at 243.84 45.72 0) (unit 1) (exclude_from_sim no) (in_bom yes) (on_board yes) (dnp no) (property "Reference" "R401" (at 245.872 45.72 0) (effects (font (size 1.27 1.27)) (justify left))) (property "Value" "4.7k" (at 243.84 45.72 0) (effects (font (size 1.27 1.27)) (justify left))) (property "Footprint" "Resistor_SMD:R_0603_1608Metric" (at 243.84 45.72 0) (effects (font (size 1.27 1.27)) (hide yes))) (property "Datasheet" "https://www.lcsc.com/product-detail/C23162.html" (at 243.84 45.72 0) (effects (font (size 1.27 1.27)) (hide yes))) (property "LCSC" "C23162" (at 243.84 45.72 0) (effects (font (size 1.27 1.27)) (hide yes))) (property "Clase" "Basic" (at 243.84 45.72 0) (effects (font (size 1.27 1.27)) (hide yes))) (property "Alternativa" "C99782" (at 243.84 45.72 0) (effects (font (size 1.27 1.27)) (hide yes))) (property "Nota" "Pull-up de SDA: tr = 0.8473 x 4.7 kΩ x 75 pF = 0.30 us." (at 243.84 45.72 0) (effects (font (size 1.27 1.27)) (hide yes))) (pin "1") (pin "2")) (wire (pts (xy 243.84 41.91) (xy 243.84 39.37)) (stroke (width 0) (type default))) (symbol (lib_id "power:+3V3") (at 243.84 39.37 0) (unit 1) (exclude_from_sim no) (in_bom no) (on_board yes) (dnp no) (property "Reference" "#PWR079" (at 243.84 43.18 0) (effects (font (size 1.27 1.27)) (justify left) (hide yes))) (property "Value" "+3V3" (at 243.84 35.814 0) (effects (font (size 1.27 1.27)) (justify left))) (pin "1")) (wire (pts (xy 243.84 49.53) (xy 243.84 52.07)) (stroke (width 0) (type default))) (label "IO8" (at 243.84 52.07 270) (effects (font (size 1.27 1.27)) (justify right bottom))) (symbol (lib_id "Device:R") (at 27.94 81.28 0) (unit 1) (exclude_from_sim no) (in_bom yes) (on_board yes) (dnp no) (property "Reference" "R402" (at 29.972 81.28 0) (effects (font (size 1.27 1.27)) (justify left))) (property "Value" "4.7k" (at 27.94 81.28 0) (effects (font (size 1.27 1.27)) (justify left))) (property "Footprint" "Resistor_SMD:R_0603_1608Metric" (at 27.94 81.28 0) (effects (font (size 1.27 1.27)) (hide yes))) (property "Datasheet" "https://www.lcsc.com/product-detail/C23162.html" (at 27.94 81.28 0) (effects (font (size 1.27 1.27)) (hide yes))) (property "LCSC" "C23162" (at 27.94 81.28 0) (effects (font (size 1.27 1.27)) (hide yes))) (property "Clase" "Basic" (at 27.94 81.28 0) (effects (font (size 1.27 1.27)) (hide yes))) (property "Alternativa" "C99782" (at 27.94 81.28 0) (effects (font (size 1.27 1.27)) (hide yes))) (property "Nota" "Pull-up de SCL." (at 27.94 81.28 0) (effects (font (size 1.27 1.27)) (hide yes))) (pin "1") (pin "2")) (wire (pts (xy 27.94 77.47) (xy 27.94 74.93)) (stroke (width 0) (type default))) (symbol (lib_id "power:+3V3") (at 27.94 74.93 0) (unit 1) (exclude_from_sim no) (in_bom no) (on_board yes) (dnp no) (property "Reference" "#PWR080" (at 27.94 78.74 0) (effects (font (size 1.27 1.27)) (justify left) (hide yes))) (property "Value" "+3V3" (at 27.94 71.374 0) (effects (font (size 1.27 1.27)) (justify left))) (pin "1")) (wire (pts (xy 27.94 85.09) (xy 27.94 87.63)) (stroke (width 0) (type default))) (label "IO9" (at 27.94 87.63 270) (effects (font (size 1.27 1.27)) (justify right bottom))) (symbol (lib_id "Connector_Generic:Conn_01x10") (at 63.5 81.28 0) (unit 1) (exclude_from_sim no) (in_bom yes) (on_board yes) (dnp no) (property "Reference" "J407" (at 63.5 68.58 0) (effects (font (size 1.27 1.27)) (justify left))) (property "Value" "IO A" (at 63.5 96.52 0) (effects (font (size 1.27 1.27)) (justify left))) (property "Footprint" "Connector_PinHeader_2.54mm:PinHeader_1x10_P2.54mm_Vertical" (at 63.5 81.28 0) (effects (font (size 1.27 1.27)) (hide yes))) (property "Datasheet" "https://www.lcsc.com/product-detail/C492409.html" (at 63.5 81.28 0) (effects (font (size 1.27 1.27)) (hide yes))) (property "LCSC" "C492409" (at 63.5 81.28 0) (effects (font (size 1.27 1.27)) (hide yes))) (property "Clase" "Extended" (at 63.5 81.28 0) (effects (font (size 1.27 1.27)) (hide yes))) (property "Alternativa" "C41425300" (at 63.5 81.28 0) (effects (font (size 1.27 1.27)) (hide yes))) (property "Justificacion" "Header de 2.54 mm: no hay Basic." (at 63.5 81.28 0) (effects (font (size 1.27 1.27)) (hide yes))) (property "Nota" "IO10 a IO18 (los pines que libera el DIP) y GND." (at 63.5 81.28 0) (effects (font (size 1.27 1.27)) (hide yes))) (pin "1") (pin "2") (pin "3") (pin "4") (pin "5") (pin "6") (pin "7") (pin "8") (pin "9") (pin "10")) (wire (pts (xy 58.42 71.12) (xy 55.88 71.12)) (stroke (width 0) (type default))) (hierarchical_label "IO10" (shape bidirectional) (at 55.88 71.12 180) (effects (font (size 1.27 1.27)) (justify right))) (wire (pts (xy 58.42 73.66) (xy 55.88 73.66)) (stroke (width 0) (type default))) (hierarchical_label "IO11" (shape bidirectional) (at 55.88 73.66 180) (effects (font (size 1.27 1.27)) (justify right))) (wire (pts (xy 58.42 76.2) (xy 55.88 76.2)) (stroke (width 0) (type default))) (hierarchical_label "IO12" (shape bidirectional) (at 55.88 76.2 180) (effects (font (size 1.27 1.27)) (justify right))) (wire (pts (xy 58.42 78.74) (xy 55.88 78.74)) (stroke (width 0) (type default))) (hierarchical_label "IO13" (shape bidirectional) (at 55.88 78.74 180) (effects (font (size 1.27 1.27)) (justify right))) (wire (pts (xy 58.42 81.28) (xy 55.88 81.28)) (stroke (width 0) (type default))) (hierarchical_label "IO14" (shape bidirectional) (at 55.88 81.28 180) (effects (font (size 1.27 1.27)) (justify right))) (wire (pts (xy 58.42 83.82) (xy 55.88 83.82)) (stroke (width 0) (type default))) (hierarchical_label "IO15" (shape bidirectional) (at 55.88 83.82 180) (effects (font (size 1.27 1.27)) (justify right))) (wire (pts (xy 58.42 86.36) (xy 55.88 86.36)) (stroke (width 0) (type default))) (hierarchical_label "IO16" (shape bidirectional) (at 55.88 86.36 180) (effects (font (size 1.27 1.27)) (justify right))) (wire (pts (xy 58.42 88.9) (xy 55.88 88.9)) (stroke (width 0) (type default))) (hierarchical_label "IO17" (shape bidirectional) (at 55.88 88.9 180) (effects (font (size 1.27 1.27)) (justify right))) (wire (pts (xy 58.42 91.44) (xy 55.88 91.44)) (stroke (width 0) (type default))) (hierarchical_label "IO18" (shape bidirectional) (at 55.88 91.44 180) (effects (font (size 1.27 1.27)) (justify right))) (wire (pts (xy 58.42 93.98) (xy 55.88 93.98)) (stroke (width 0) (type default))) (symbol (lib_id "power:GND") (at 55.88 93.98 270) (unit 1) (exclude_from_sim no) (in_bom no) (on_board yes) (dnp no) (property "Reference" "#PWR081" (at 55.88 100.33 0) (effects (font (size 1.27 1.27)) (justify left) (hide yes))) (property "Value" "GND" (at 55.88 97.79 0) (effects (font (size 1.27 1.27)) (justify left))) (pin "1")) (symbol (lib_id "Connector_Generic:Conn_01x12") (at 96.52 83.82 0) (unit 1) (exclude_from_sim no) (in_bom yes) (on_board yes) (dnp no) (property "Reference" "J408" (at 96.52 68.58 0) (effects (font (size 1.27 1.27)) (justify left))) (property "Value" "IO B" (at 96.52 101.6 0) (effects (font (size 1.27 1.27)) (justify left))) (property "Footprint" "Connector_PinHeader_2.54mm:PinHeader_1x12_P2.54mm_Vertical" (at 96.52 83.82 0) (effects (font (size 1.27 1.27)) (hide yes))) (property "Datasheet" "https://www.lcsc.com/product-detail/C2840012.html" (at 96.52 83.82 0) (effects (font (size 1.27 1.27)) (hide yes))) (property "LCSC" "C2840012" (at 96.52 83.82 0) (effects (font (size 1.27 1.27)) (hide yes))) (property "Clase" "Extended" (at 96.52 83.82 0) (effects (font (size 1.27 1.27)) (hide yes))) (property "Alternativa" "C54803345" (at 96.52 83.82 0) (effects (font (size 1.27 1.27)) (hide yes))) (property "Justificacion" "Header de 2.54 mm: no hay Basic." (at 96.52 83.82 0) (effects (font (size 1.27 1.27)) (hide yes))) (property "Nota" "GPIO libres, 3V3, 5V (VBUS después del fusible) y GND." (at 96.52 83.82 0) (effects (font (size 1.27 1.27)) (hide yes))) (pin "1") (pin "2") (pin "3") (pin "4") (pin "5") (pin "6") (pin "7") (pin "8") (pin "9") (pin "10") (pin "11") (pin "12")) (wire (pts (xy 91.44 71.12) (xy 88.9 71.12)) (stroke (width 0) (type default))) (hierarchical_label "IO21" (shape bidirectional) (at 88.9 71.12 180) (effects (font (size 1.27 1.27)) (justify right))) (wire (pts (xy 91.44 73.66) (xy 88.9 73.66)) (stroke (width 0) (type default))) (hierarchical_label "IO38" (shape bidirectional) (at 88.9 73.66 180) (effects (font (size 1.27 1.27)) (justify right))) (wire (pts (xy 91.44 76.2) (xy 88.9 76.2)) (stroke (width 0) (type default))) (hierarchical_label "IO39" (shape bidirectional) (at 88.9 76.2 180) (effects (font (size 1.27 1.27)) (justify right))) (wire (pts (xy 91.44 78.74) (xy 88.9 78.74)) (stroke (width 0) (type default))) (hierarchical_label "IO40" (shape bidirectional) (at 88.9 78.74 180) (effects (font (size 1.27 1.27)) (justify right))) (wire (pts (xy 91.44 81.28) (xy 88.9 81.28)) (stroke (width 0) (type default))) (hierarchical_label "IO41" (shape bidirectional) (at 88.9 81.28 180) (effects (font (size 1.27 1.27)) (justify right))) (wire (pts (xy 91.44 83.82) (xy 88.9 83.82)) (stroke (width 0) (type default))) (hierarchical_label "IO42" (shape bidirectional) (at 88.9 83.82 180) (effects (font (size 1.27 1.27)) (justify right))) (wire (pts (xy 91.44 86.36) (xy 88.9 86.36)) (stroke (width 0) (type default))) (hierarchical_label "IO47" (shape bidirectional) (at 88.9 86.36 180) (effects (font (size 1.27 1.27)) (justify right))) (wire (pts (xy 91.44 88.9) (xy 88.9 88.9)) (stroke (width 0) (type default))) (hierarchical_label "IO48" (shape bidirectional) (at 88.9 88.9 180) (effects (font (size 1.27 1.27)) (justify right))) (wire (pts (xy 91.44 91.44) (xy 88.9 91.44)) (stroke (width 0) (type default))) (symbol (lib_id "power:+3V3") (at 88.9 91.44 90) (unit 1) (exclude_from_sim no) (in_bom no) (on_board yes) (dnp no) (property "Reference" "#PWR082" (at 88.9 95.25 0) (effects (font (size 1.27 1.27)) (justify left) (hide yes))) (property "Value" "+3V3" (at 88.9 87.884 0) (effects (font (size 1.27 1.27)) (justify left))) (pin "1")) (wire (pts (xy 91.44 93.98) (xy 88.9 93.98)) (stroke (width 0) (type default))) (symbol (lib_id "power:+5V") (at 88.9 93.98 90) (unit 1) (exclude_from_sim no) (in_bom no) (on_board yes) (dnp no) (property "Reference" "#PWR083" (at 88.9 97.79 0) (effects (font (size 1.27 1.27)) (justify left) (hide yes))) (property "Value" "+5V" (at 88.9 90.424 0) (effects (font (size 1.27 1.27)) (justify left))) (pin "1")) (wire (pts (xy 91.44 96.52) (xy 88.9 96.52)) (stroke (width 0) (type default))) (symbol (lib_id "power:GND") (at 88.9 96.52 270) (unit 1) (exclude_from_sim no) (in_bom no) (on_board yes) (dnp no) (property "Reference" "#PWR084" (at 88.9 102.87 0) (effects (font (size 1.27 1.27)) (justify left) (hide yes))) (property "Value" "GND" (at 88.9 100.33 0) (effects (font (size 1.27 1.27)) (justify left))) (pin "1")) (wire (pts (xy 91.44 99.06) (xy 88.9 99.06)) (stroke (width 0) (type default))) (symbol (lib_id "power:GND") (at 88.9 99.06 270) (unit 1) (exclude_from_sim no) (in_bom no) (on_board yes) (dnp no) (property "Reference" "#PWR085" (at 88.9 105.41 0) (effects (font (size 1.27 1.27)) (justify left) (hide yes))) (property "Value" "GND" (at 88.9 102.87 0) (effects (font (size 1.27 1.27)) (justify left))) (pin "1")) (sheet_instances (path "" (page "1"))))
